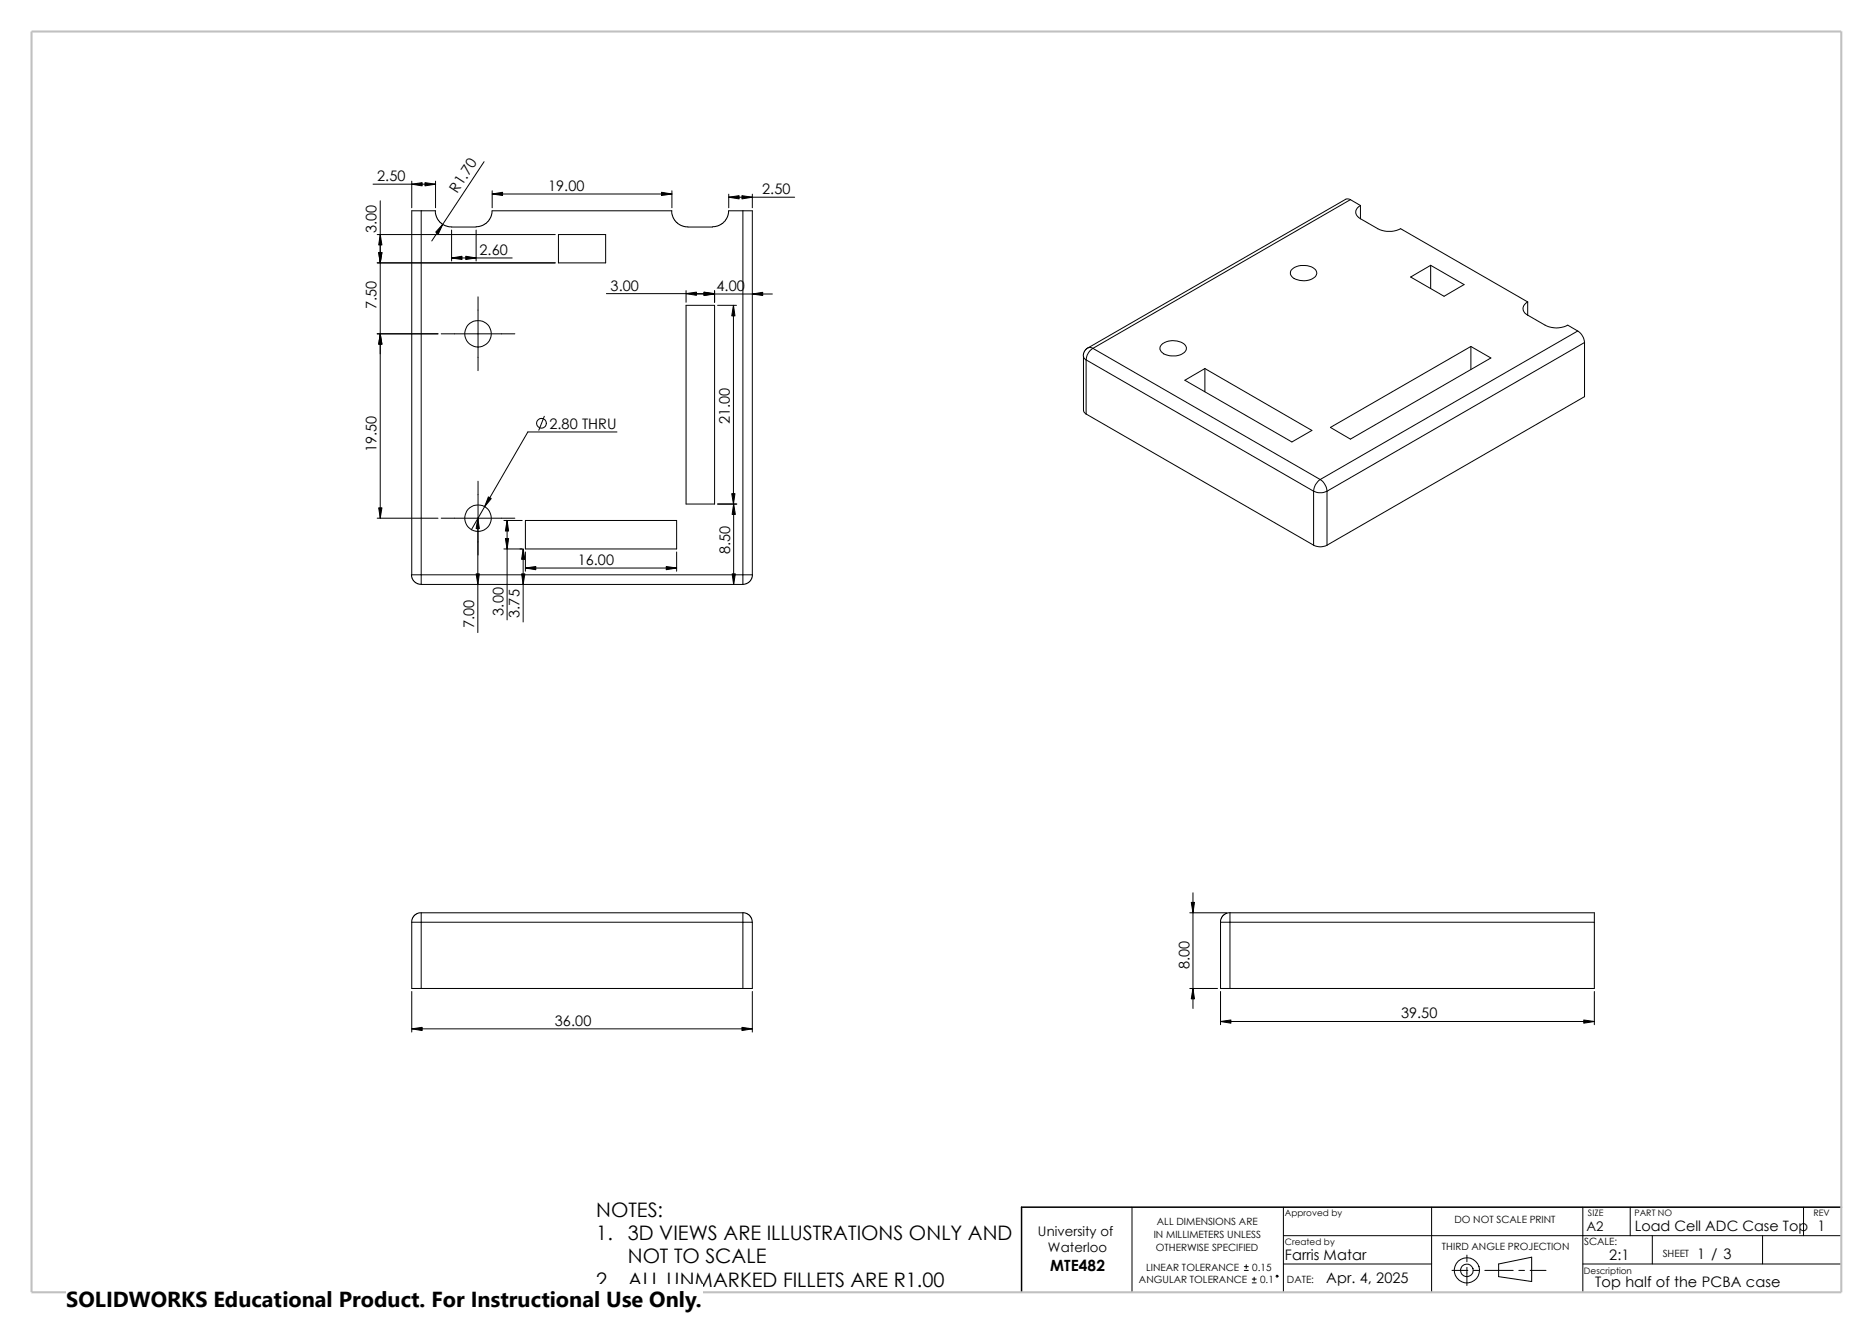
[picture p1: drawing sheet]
<svg xmlns="http://www.w3.org/2000/svg" width="420mm" height="297mm" viewBox="0 0 420 297" stroke-linecap="round" stroke-linejoin="round" font-family="sans-serif">
<g fill="none" stroke="#000" stroke-width=".22">
<path d="M108.5 36.3l-11.7 17.8M83.7 41.3h14M84.6 59h39.9M84.6 52.6h39.9M85.3 45v71.2M92.3 40.6v6M94.4 47.3v81.6M94.4 47.3h3.3M94.4 47.3h-2.1v81.6h2.1M97.6 47.3l.3 1.4 .9 1.3 1 .6 1.5 .3h5.5l1.1-.2 1.1-.6 .7-.8 .5-1 .2-1h40.3M97.7 40.6v6M101.3 51.6v6.9"/>
<path d="M101.3 57.9h13.6M106.8 51.6v6.9M110.4 42.8v3.8M110.4 43.5h40.3M125.2 52.6h10.6v6.4h-10.6zM150.6 47.3l.3 1.4 .9 1.3 1 .6 1.5 .3h5.5l1.1-.2 .9-.5 1-.9 .4-1 .2-1h3.2M150.7 42.8v3.8M163.4 43.6v3M163.4 44.2h14.8M166.6 47.3h2.1v81.6h-2.1M166.6 47.3v81.6M168.7 43.6v3"/>
<path d="M302.8 44.8l-.6-.2-.4 .1-57.8 33.3M302.8 44.8l-57.7 33.3M302.8 44.8l2.3 1.3M305.1 49.1l3.8 2.2a5.8 5.8 0 0 0 5.2 0l28.5 16.4M305.1 46.1v3M305.1 46.1a1.57 1.57 0 0 0-1.1 1.5 1.57 1.57 0 0 0 1.1 1.5M320.8 59.5v5.2M84.6 74.9h13.6M98.9 74.9h16.5M107.2 66.6v16.5M136 65.9h24.2M153.8 68.5h6.4v44.6h-6.4z"/>
<path d="M153.8 65.2v2.6M155.7 66h17.5M160.2 65.2v2.6M160.9 68.5h4.2M164.5 68.5v44.6M244 78l.5-.1 .6 .2M244 78l-.8 .7-.3 1.2M245.1 78.1a3.4 3.4 0 0 0-1.6 2.6M245.1 78.1l50.9 29.5M260.5 77.3a4.1 4.1 0 0 1 5.4 .3 1.53 1.53 0 0 1-1.3 2 4.2 4.2 0 0 1-4.2-.7l-.2-.3a1.06 1.06 0 0 1 .3-1.3zM289.8 60.4a4.3 4.3 0 0 1 5.2 .1 1.33 1.33 0 0 1-.8 2.1 4 4 0 0 1-4.7-.8l-.1-.9zM316.3 62.1l4.5-2.6 7.5 4.3-4.5 2.7z"/>
<path d="M329.8 77.7v5.2M342.6 70.7l3.9 2.2a5.4 5.4 0 0 0 5 0l2.3 1.4M342.6 67.7v3M342.6 67.7a1.57 1.57 0 0 0-1.1 1.5 1.57 1.57 0 0 0 1.1 1.5M353.8 74.3a3.4 3.4 0 0 1 1.5 2.5M353.8 74.3l-57.8 33.3M355.3 76.8l-57.7 33.4M355.3 76.8v12.2l-57.7 33.3M122 93.4l-1.2 3.1M138.3 96.9h-19.9l-12.7 21.9M243.5 80.7l-.4-.4-.1-.4v12.1l.1 .5 .4 .4M243.5 80.7l51.1 29.5"/>
<path d="M243.5 92.9l51.1 29.4M243.5 80.7v12.2M265.7 85.3l4.5-2.6 24 13.9-4.5 2.5zM270.2 82.7v5.2M298.3 95.9l31.5-18.2 4.5 2.6-31.5 18.2zM84.6 116.2h13.6M98.9 116.2h16.5M107.1 116.2v25.7M107.2 107.9v16.6M113 116.8h4.1M113.7 116.8v22.3M117.8 116.8h33.9v6.3h-33.9z"/>
<path d="M160.9 113.1h4.3M164.5 113.1v18M294.6 110.2v12.1M294.6 110.2a3.5 3.5 0 0 0 3 0M296 107.6a3.5 3.5 0 0 1 1.6 2.6M296 107.6a3.3 3.3 0 0 0-1.4 2.6M297.6 110.2v12.1M92.2 128.9l.2 .8 .5 .8 .8 .5 .7 .1M94.4 128.9h72.2M94.4 131.1h72.2M94.4 128.9v2.2M113 123.1h4.1"/>
<path d="M117.3 123.1v16.4M117.8 123.8v4.3M117.8 127.4h33.9M151.7 123.8v4.3M166.6 128.9v2.2M168.7 128.9l-.1 .8-.5 .8-.8 .5-.7 .1M294.6 122.3a3.2 3.2 0 0 0 3 0M94.4 204.8h72.2v2.1M94.4 206.9v14.8M94.4 206.9h72.2M94.4 204.8v2.1M94.4 206.9h-2.1v14.8h2.1"/>
<path d="M94.4 204.8h-.5l-.8 .4-.6 .8-.2 .9M166.6 204.7l.8 .2 .8 .6 .3 .5 .2 .9M166.6 206.9h2.1M166.6 206.9v14.8M168.7 206.9v14.8h-2.1M266.8 204.8h8.3M267.5 200.3v25.9M273.7 206.9v14.8h2.1M273.7 206.9h2.1M275.8 206.9h81.7M275.8 206.9v14.8M275.8 206.9v-2.1h81.7v2.1"/>
<path d="M275.8 204.7l-.8 .2-.9 .6-.4 .8v.6M357.5 206.9v14.8h-81.7M92.3 222.4v9.1M92.3 230.8h76.4M94.4 221.7h72.2M168.7 222.4v9.1M266.8 221.7h6.2M273.7 222.4v7.5M273.7 229.2h83.8M357.5 222.4v7.5M253.8 270.8v19.1M287.8 277.2h125.1"/>
<path d="M287.8 270.8v19.1M321 270.8v19.1M354.9 270.8v19.1M365.5 270.8v6.4M370.5 277.2v6.3M395.2 277.2v6.3M404.4 270.8v6.4M279 285h.9M279 284.1h.9M279.4 283.7v.9M280.8 287.8h.9M280.8 286.9h.9"/>
<path d="M281.2 286.5v.9M287.8 283.5h33.2M325.6 285h3.5M328.9 281.6v1.4M328.9 284.3v4.1M330.4 285h1.3M333 285h6.3M336 283.5l7.5-1.5v5.5l-7.5-1.1zM340.6 285h1.2M343.1 285h3.6M354.9 283.5h58"/>
<circle cx="107.2" cy="74.9" r="2.97"/>
<circle cx="121.4" cy="94.9" r="1.09"/>
<circle cx="107.2" cy="116.2" r="2.97"/>
<circle cx="286.4" cy="286.3" r=".21"/>
<circle cx="328.9" cy="285" r="1.42"/>
<circle cx="328.9" cy="285" r="2.83"/>
</g>
<path d="M412.9 270.8h-183.8v19.1" fill="none" stroke="#000" stroke-width=".34"/>
<path d="M7.1 7.1h405.8v282.8h-405.8z" fill="none" stroke="#c0c0c0" stroke-width=".47"/>
<g fill="#000" stroke="#000" stroke-width=".22">
<path d="M84.9 56.6h.7l-.3 2.4zM85.3 52.6l.3 2.3h-.7zM92.3 41.3l2.4-.3v.7zM95.3 41l2.4 .3-2.4 .4zM99.3 50.3l-1 2.2-.6-.4zM101.3 57.9l2.3-.4v.7zM104.4 57.5l2.4 .4-2.4 .3zM110.4 43.5l2.3-.4v.8zM148.3 43.1l2.4 .4-2.4 .4zM163.4 44.2l2.3-.3v.7zM166.4 43.9l2.3 .3-2.3 .4zM85.3 74.9l.3 2.3h-.7z"/>
<path d="M153.8 65.9l2.4-.4v.8zM157.9 65.5l2.3 .4-2.3 .4zM157.9 65.6l2.3 .4-2.3 .3zM164.5 68.5l.3 2.4h-.7zM168.7 66l2.3-.4v.7zM84.9 113.9h.7l-.3 2.3zM107.1 116.2l.4 2.4h-.7zM109.5 111.5l.7 .3-1.5 1.9zM113.7 116.8l.3 2.3h-.7zM164.1 110.7h.7l-.3 2.4zM164.5 113.1l.4 2.3h-.7zM106.8 128.7h.7l-.4 2.4z"/>
<path d="M113.3 120.8h.7l-.3 2.3zM117.3 123.1l.4 2.4h-.7zM117 128.7h.7l-.4 2.4zM117.8 127.4l2.3-.3v.7zM149.4 127.1l2.3 .3-2.3 .4zM164.2 128.7h.7l-.4 2.4zM267.1 202.4h.7l-.3 2.4zM92.3 230.8l2.4-.3v.7zM166.4 230.5l2.3 .3-2.3 .4zM267.5 221.7l.3 2.4h-.7zM273.7 229.2l2.3-.4v.7zM355.1 228.8l2.4 .4-2.4 .3z"/>
</g>
<path d="M14.9 288.1h142.6v8.9h-142.6z" fill="#fff"/>
<text font-size="4.9" x="14.9" y="293.3">SOLIDWORKS Educational Product. For Instructional Use Only.</text>
<g font-size="4.5">
<text x="133.7" y="273.1">NOTES:</text>
<text x="133.7" y="278.3">1.</text>
<text x="140.8" y="278.3">3D VIEWS ARE ILLUSTRATIONS ONLY AND</text>
<text x="140.8" y="283.4">NOT TO SCALE</text>
<text x="133.7" y="288.6">2.</text>
<text x="140.8" y="288.6">ALL UNMARKED FILLETS ARE R1.00</text>
</g>
<text font-size="3.5" x="235.5" y="285">MTE482</text>
<g font-size="3.3">
<text x="84.6" y="40.6">2.50</text>
<text x="102.5" y="43.5" transform="rotate(-57 102.5 43.5)">R1.70</text>
<text x="122.9" y="42.8">19.00</text>
<text x="170.9" y="43.6">2.50</text>
<text x="84.5" y="52.4" transform="rotate(-90 84.5 52.4)">3.00</text>
<text x="107.5" y="57.2">2.60</text>
<text x="136.9" y="65.2">3.00</text>
<text x="160.7" y="65.3">4.00</text>
<text x="84.5" y="69.3" transform="rotate(-90 84.5 69.3)">7.50</text>
<text x="163.7" y="95.2" transform="rotate(-90 163.7 95.2)">21.00</text>
<text x="84.5" y="101.5" transform="rotate(-90 84.5 101.5)">19.50</text>
<text x="123.2" y="96.2">2.80 THRU</text>
<text x="163.7" y="124.3" transform="rotate(-90 163.7 124.3)">8.50</text>
<text x="129.6" y="126.7">16.00</text>
<text x="106.3" y="141" transform="rotate(-90 106.3 141)">7.00</text>
<text x="112.9" y="138.1" transform="rotate(-90 112.9 138.1)">3.00</text>
<text x="116.5" y="138.6" transform="rotate(-90 116.5 138.6)">3.75</text>
<text x="266.7" y="217.4" transform="rotate(-90 266.7 217.4)">8.00</text>
<text x="124.4" y="230.1">36.00</text>
<text x="314.2" y="228.5">39.50</text>
<text x="288.1" y="282.7">Farris Matar</text>
<text x="297.4" y="287.8">Apr. 4, 2025</text>
<text x="360.8" y="282.7">2:1</text>
<text x="380.5" y="282.3">1 / 3</text>
<text x="357.7" y="288.6">Top half of the PCBA case</text>
</g>
<text font-size="3.2" x="366.6" y="276.1">Load Cell ADC Case Top 1</text>
<g font-size="3">
<text x="232.7" y="277.2">University of</text>
<text x="235" y="280.9">Waterloo</text>
<text x="355.7" y="276.1">A2</text>
</g>
<g font-size="2.2">
<text x="259.4" y="274.7">ALL DIMENSIONS ARE</text>
<text x="326.1" y="274.4">DO NOT SCALE PRINT</text>
<text x="258.7" y="277.7">IN MILLIMETERS UNLESS</text>
<text x="259.2" y="280.7">OTHERWISE SPECIFIED</text>
<text x="323.3" y="280.4">THIRD ANGLE PROJECTION</text>
<text x="355.2" y="279.3">SCALE:</text>
<text x="372.8" y="282">SHEET</text>
<text x="255.4" y="287.9">ANGULAR TOLERANCE</text>
<text x="257" y="285">LINEAR TOLERANCE</text>
<text x="280.8" y="285">0.15</text>
<text x="282.6" y="287.9">0.1</text>
<text x="288.6" y="287.9">DATE:</text>
</g>
<g font-size="2">
<text x="288.1" y="272.8">Approved by</text>
<text x="356.1" y="272.7">SIZE</text>
<text x="366.5" y="272.7">PART NO</text>
<text x="406.6" y="272.7">REV</text>
<text x="288.1" y="279.2">Created by</text>
<text x="355.2" y="285.7">Description</text>
</g>
</svg>
